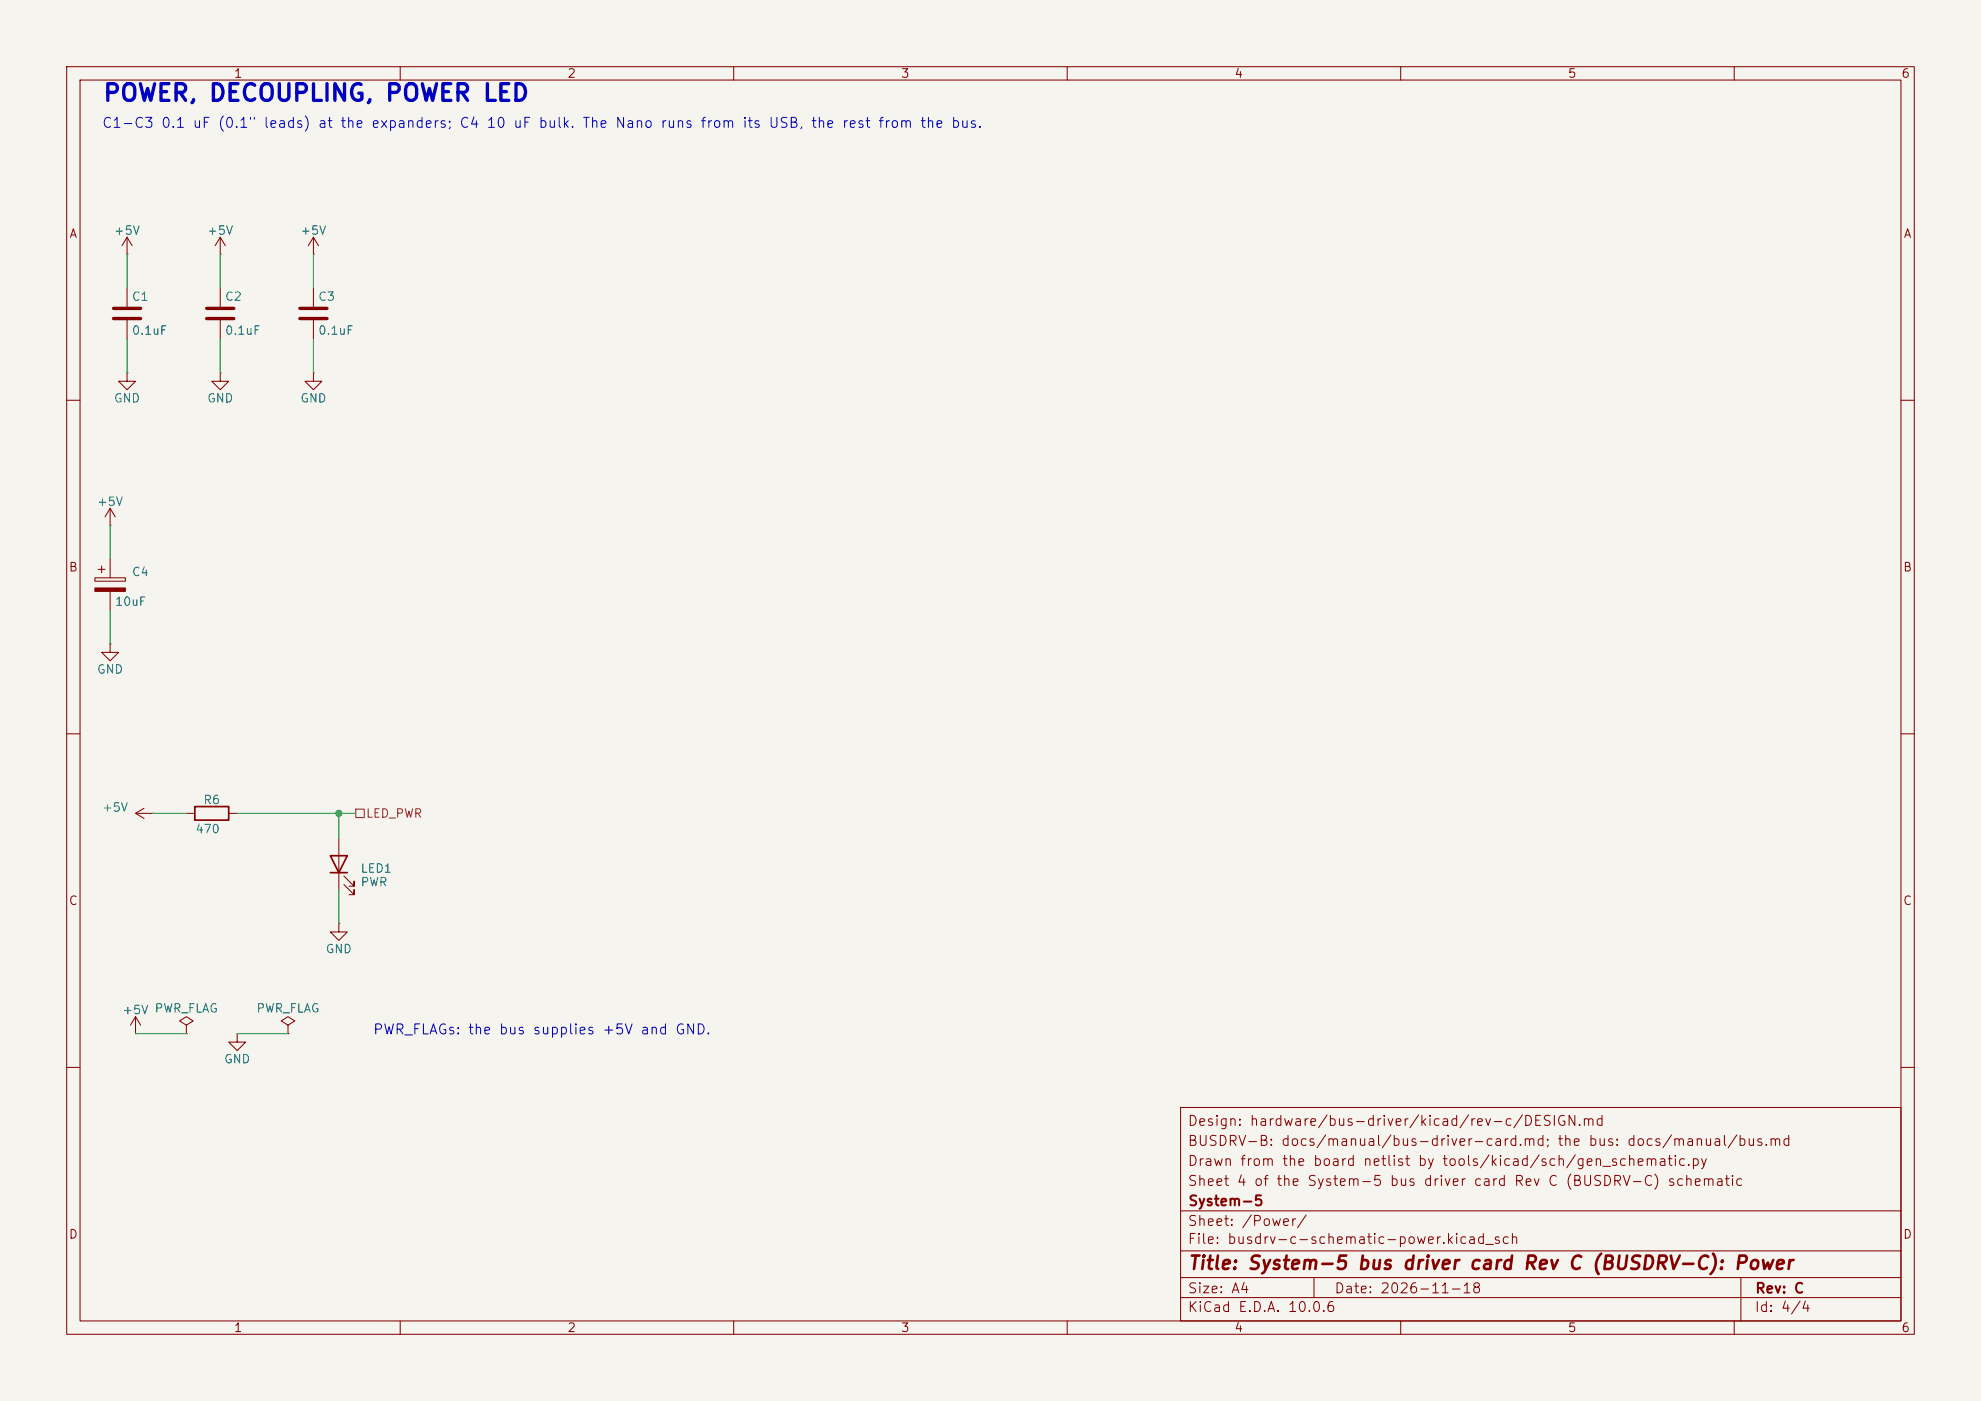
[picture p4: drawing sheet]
<svg xmlns="http://www.w3.org/2000/svg" width="297mm" height="210mm" viewBox="0 0 297 210" stroke-linecap="round" stroke-linejoin="round" font-family="sans-serif">
<path d="M0 0h297v210h-297z" fill="#f5f4ef" stroke="#f5f4ef" stroke-width=".15"/>
<g fill="none" stroke="#840000" stroke-width=".15">
<path d="M10 10h277v190h-277zM12 12h273v186h-273zM60 10v2M110 10v2M160 10v2M210 10v2M260 10v2M19 38.1h.1M19 35.6l-.7 1.2M19 35.6l.8 1.2M19 35.6v2.5M33 38.1h.1"/>
<path d="M33 35.6l-.7 1.2M33 35.6l.8 1.2M33 35.6v2.5M47 38.1h.1M47 35.6l-.8 1.2M47 35.6l.8 1.2M47 35.6v2.5M19 55.9v1.3h1.3l-1.3 1.2-1.2-1.2h1.2M19 55.9h.1M19 43.2v2.8M19 48v2.8M33 55.9v1.3h1.3l-1.3 1.2-1.3-1.2h1.3"/>
<path d="M33 55.9h.1M33 43.2v2.8M33 48v2.8M47 55.9v1.3h1.3l-1.3 1.2-1.3-1.2h1.3M47 55.9h.1M47 43.2v2.8M47 48v2.8M10 60h2M16.5 78.7h.1M16.5 76.2l-.8 1.3M16.5 76.2l.8 1.3M16.5 76.2v2.5"/>
<path d="M285 60h2M14.2 86.6h4.6v.5h-4.6zM14.7 85.3h1M15.2 84.8v1.1M16.5 96.5v1.3h1.3l-1.3 1.3-1.3-1.3h1.3M16.5 96.5h.1M16.5 83.8v2.8M16.5 88.6v2.8M10 110h2M285 110h2M20.3 121.9h2.6M20.3 121.9l1.3 .8"/>
<path d="M21.6 121.2l-1.3 .7M22.9 121.9h.1M27.9 121.9h1.3M34.3 121.9h1.3M50.8 138.4v1.3h1.3l-1.3 1.3-1.3-1.3h1.3M50.8 138.4h.1M50.8 125.7v7.7M51.6 132.6l1.5 1.5v-.7v.7h-.8M51.6 131.3l1.5 1.5v-.7v.7h-.8M20.3 154.9h.1M20.3 152.4l-.7 1.3M20.3 152.4l.8 1.3"/>
<path d="M20.3 152.4v2.5M27.9 153.7l1.1-.7-1.1-.6-1 .6 1 .7v1.2M27.9 154.9h.1M35.6 154.9v1.3h1.2l-1.2 1.3-1.3-1.3h1.3M35.6 154.9h.1M43.2 153.7l1-.7-1-.6-1 .6 1 .7v1.2M43.2 154.9h.1M10 160h2M177 166h108v32h-108zM285 160h2M60 198v2M110 198v2"/>
<path d="M160 198v2M177 194.5h108M177 191.5h108M177 187.5h108M177 181.5h108M197 191.5v3M210 198v2M260 198v2M261 191.5v6.5"/>
</g>
<path d="M29.2 120.9h5.1v2h-5.1zM49.5 128.3h2.6l-1.3 2.5zM49.5 130.8h2.6" fill="none" stroke="#840000" stroke-width=".25"/>
<path d="M17 46.2h4.1M17 47.8h4.1M31 46.2h4.1M31 47.8h4.1M45 46.2h4M45 47.8h4" fill="none" stroke="#840000" stroke-width=".51"/>
<path d="M14.2 88.1h4.6v.5h-4.6z" fill="#840000" stroke="#840000" stroke-width=".15"/>
<path d="M53.3 121.3h1.3v1.3h-1.3z" fill="none" stroke="#725600" stroke-width=".15"/>
<g fill="none" stroke="#009600" stroke-width=".15">
<path d="M19 38.1v5.1M33 38.1v5.1M47 38.1v5.1M19 50.8v5.1M33 50.8v5.1M47 50.8v5.1M16.5 78.7v5.1M16.5 91.4v5.1M22.9 121.9h5M35.6 121.9h17.7M50.8 121.9v3.8M50.8 133.4v5"/>
<path d="M20.3 154.9h7.6M35.6 154.9h7.6"/>
</g>
<circle cx="50.8" cy="121.9" r=".46" fill="#009600" stroke="#009600" stroke-width=".15"/>
<text font-size="2.5" fill="#0000c2" x="15.3" y="15.8">POWER, DECOUPLING, POWER LED</text>
<text font-size="2" fill="#840000" x="178" y="190.8">Title: System-5 bus driver card Rev C (BUSDRV-C): Power</text>
<g font-size="1.5" fill="#0000c2">
<text x="15.2" y="19.5">C1-C3 0.1 uF (0.1&quot; leads) at the expanders; C4 10 uF bulk. The Nano runs from its USB, the rest from the bus.</text>
<text x="55.8" y="155.4">PWR_FLAGs: the bus supplies +5V and GND.</text>
</g>
<g font-size="1.5" fill="#840000">
<text x="178" y="172.1">BUSDRV-B: docs/manual/bus-driver-card.md; the bus: docs/manual/bus.md</text>
<text x="178" y="169.1">Design: hardware/bus-driver/kicad/rev-c/DESIGN.md</text>
<text x="178" y="178.1">Sheet 4 of the System-5 bus driver card Rev C (BUSDRV-C) schematic</text>
<text x="178" y="175.1">Drawn from the board netlist by tools/kicad/sch/gen_schematic.py</text>
<text x="178" y="184.1">Sheet: /Power/</text>
<text x="178" y="181.1">System-5</text>
<text x="178" y="186.8">File: busdrv-c-schematic-power.kicad_sch</text>
<text x="178" y="197">KiCad E.D.A. 10.0.6</text>
<text x="178" y="194.2">Size: A4</text>
<text x="200" y="194.2">Date: 2026-11-18</text>
<text x="263" y="197">Id: 4/4</text>
<text x="263" y="194.2">Rev: C</text>
</g>
<g font-size="1.3" fill="#840000">
<text x="35" y="12">1</text>
<text x="85" y="12">2</text>
<text x="135" y="12">3</text>
<text x="185" y="12">4</text>
<text x="235" y="12">5</text>
<text x="285" y="12">6</text>
<text x="10.3" y="36">A</text>
<text x="285.3" y="36">A</text>
<text x="10.2" y="86">B</text>
<text x="285.2" y="86">B</text>
<text x="10.2" y="136">C</text>
<text x="285.2" y="136">C</text>
<text x="10.2" y="186">D</text>
<text x="285.2" y="186">D</text>
<text x="35" y="200">1</text>
<text x="85" y="200">2</text>
<text x="135" y="200">3</text>
<text x="185" y="200">4</text>
<text x="235" y="200">5</text>
<text x="285" y="200">6</text>
</g>
<g font-size="1.3" fill="#006464">
<text x="17" y="35.5">+5V</text>
<text x="31" y="35.5">+5V</text>
<text x="44.9" y="35.5">+5V</text>
<text x="19.7" y="45.4">C1</text>
<text x="33.6" y="45.4">C2</text>
<text x="47.6" y="45.4">C3</text>
<text x="19.7" y="50.5">0.1uF</text>
<text x="33.6" y="50.5">0.1uF</text>
<text x="47.6" y="50.5">0.1uF</text>
<text x="17" y="60.7">GND</text>
<text x="31" y="60.7">GND</text>
<text x="44.9" y="60.7">GND</text>
<text x="14.4" y="76.1">+5V</text>
<text x="19.7" y="86.7">C4</text>
<text x="17.1" y="91.1">10uF</text>
<text x="14.4" y="101.3">GND</text>
<text x="15.2" y="122">+5V</text>
<text x="29.2" y="125.2">470</text>
<text x="30.4" y="120.9">R6</text>
<text x="54" y="131.1">LED1</text>
<text x="54" y="133.2">PWR</text>
<text x="48.7" y="143.2">GND</text>
<text x="18.3" y="152.3">+5V PWR_FLAG</text>
<text x="38.3" y="152.1">PWR_FLAG</text>
<text x="33.5" y="159.7">GND</text>
</g>
<text font-size="1.3" fill="#725600" x="54.8" y="122.9">LED_PWR</text>
</svg>
